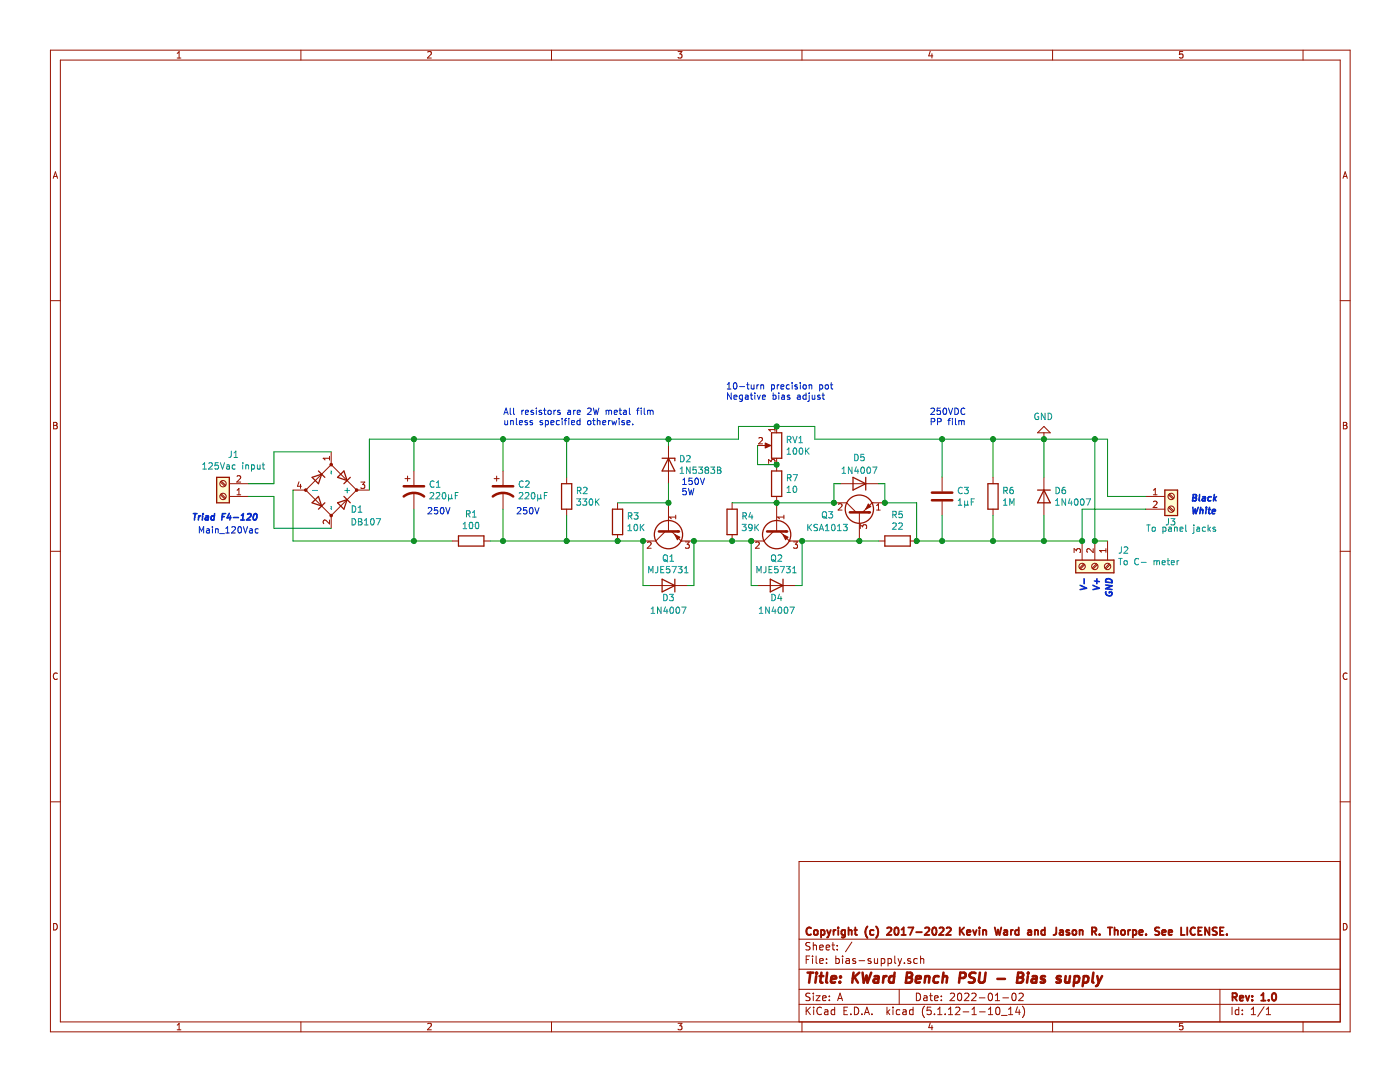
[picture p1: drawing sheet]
EESchema Schematic File Version 4
EELAYER 30 0
EELAYER END
$Descr A 11000 8500
encoding utf-8
Sheet 1 1
Title "KWard Bench PSU - Bias supply"
Date "2022-01-02"
Rev "1.0"
Comp "Copyright (c) 2017-2022 Kevin Ward and Jason R. Thorpe. See LICENSE."
Comment1 ""
Comment2 ""
Comment3 ""
Comment4 ""
$EndDescr
$Comp
L Connector:Screw_Terminal_01x02 J1
U 1 1
P 1750 3900
F 0 "J1" H 1668 3575 50  0000 C CNN
F 1 "125Vac input" H 1668 3666 50  0000 C CNN
F 2 "TerminalBlock:TerminalBlock_bornier-2_P5.08mm" H 1750 3900 50  0001 C CNN
F 3 "~" H 1750 3900 50  0001 C CNN
	1    1750 3900
	-1   0    0    1   
$EndComp
$Comp
L jrt-ICs:DB10x D1
U 1 1
P 2600 3850
F 0 "D1" H 2750 3700 50  0000 L CNN
F 1 "DB107" H 2750 3600 50  0000 L CNN
F 2 "Diode_THT:Diode_Bridge_DIP-4_W7.62mm_P5.08mm" H 2600 3250 50  0001 C CNN
F 3 "https://www.mouser.com/datasheet/2/345/db101s-1012s-17410.pdf" H 2600 3850 50  0001 C CNN
	1    2600 3850
	1    0    0    -1  
$EndComp
Wire Wire Line
	1950 3800 2150 3800
Wire Wire Line
	2150 3800 2150 3550
Wire Wire Line
	2150 3550 2600 3550
Wire Wire Line
	1950 3900 2150 3900
Wire Wire Line
	2150 3900 2150 4150
Wire Wire Line
	2150 4150 2600 4150
$Comp
L Device:CP1 C1
U 1 1
P 3250 3850
F 0 "C1" H 3365 3896 50  0000 L CNN
F 1 "220µF" H 3365 3805 50  0000 L CNN
F 2 "Capacitor_THT:CP_Radial_D18.0mm_P7.50mm" H 3250 3850 50  0001 C CNN
F 3 "https://www.mouser.com/datasheet/2/293/e_ucs-1512762.pdf" H 3250 3850 50  0001 C CNN
F 4 "647-UCS2E221MHD" H 3250 3850 50  0001 C CNN "Mouser"
	1    3250 3850
	1    0    0    -1  
$EndComp
Text Notes 3350 4050 0    50   ~ 0
250V
$Comp
L Device:CP1 C2
U 1 1
P 3950 3850
F 0 "C2" H 4065 3896 50  0000 L CNN
F 1 "220µF" H 4065 3805 50  0000 L CNN
F 2 "Capacitor_THT:CP_Radial_D18.0mm_P7.50mm" H 3950 3850 50  0001 C CNN
F 3 "https://www.mouser.com/datasheet/2/293/e_ucs-1512762.pdf" H 3950 3850 50  0001 C CNN
F 4 "647-UCS2E221MHD" H 3950 3850 50  0001 C CNN "Mouser"
	1    3950 3850
	1    0    0    -1  
$EndComp
$Comp
L Device:R R1
U 1 1
P 3700 4250
F 0 "R1" V 3907 4250 50  0000 C CNN
F 1 "100" V 3816 4250 50  0000 C CNN
F 2 "Resistor_THT:R_Axial_DIN0411_L9.9mm_D3.6mm_P15.24mm_Horizontal" V 3630 4250 50  0001 C CNN
F 3 "~" H 3700 4250 50  0001 C CNN
F 4 "594-5083NW100R0JA100" V 3700 4250 50  0001 C CNN "Mouser"
	1    3700 4250
	0    -1   -1   0   
$EndComp
Wire Wire Line
	2300 3850 2300 4250
Wire Wire Line
	2300 4250 3250 4250
Wire Wire Line
	2900 3850 2900 3450
Wire Wire Line
	2900 3450 3250 3450
Wire Wire Line
	3250 3450 3250 3700
Wire Wire Line
	3250 4000 3250 4250
Text Notes 4050 4050 0    50   ~ 0
250V
Wire Wire Line
	3250 4250 3550 4250
Connection ~ 3250 4250
Wire Wire Line
	3850 4250 3950 4250
Wire Wire Line
	3950 4250 3950 4000
Wire Wire Line
	3250 3450 3950 3450
Wire Wire Line
	3950 3450 3950 3700
Connection ~ 3250 3450
$Comp
L Device:R R2
U 1 1
P 4450 3900
F 0 "R2" H 4520 3946 50  0000 L CNN
F 1 "330K" H 4520 3855 50  0000 L CNN
F 2 "Resistor_THT:R_Axial_DIN0411_L9.9mm_D3.6mm_P15.24mm_Horizontal" V 4380 3900 50  0001 C CNN
F 3 "~" H 4450 3900 50  0001 C CNN
F 4 "594-5083NW330K0J" H 4450 3900 50  0001 C CNN "Mouser"
	1    4450 3900
	1    0    0    -1  
$EndComp
Wire Wire Line
	3950 3450 4450 3450
Wire Wire Line
	4450 3450 4450 3750
Connection ~ 3950 3450
Wire Wire Line
	3950 4250 4450 4250
Wire Wire Line
	4450 4250 4450 4050
Connection ~ 3950 4250
$Comp
L Diode:1N53xxB D2
U 1 1
P 5250 3650
F 0 "D2" V 5204 3730 50  0000 L CNN
F 1 "1N5383B" V 5295 3730 50  0000 L CNN
F 2 "Diode_THT:D_DO-201_P15.24mm_Horizontal" H 5250 3475 50  0001 C CNN
F 3 "https://diotec.com/tl_files/diotec/files/pdf/datasheets/1n5345b.pdf" H 5250 3650 50  0001 C CNN
F 4 "863-1N5383BG" V 5250 3650 50  0001 C CNN "Mouser"
	1    5250 3650
	0    1    1    0   
$EndComp
Text Notes 5350 3900 0    50   ~ 0
150V\n5W
$Comp
L Device:Q_PNP_BCE Q1
U 1 1
P 5250 4150
F 0 "Q1" V 5485 4150 50  0000 C CNN
F 1 "MJE5731" V 5576 4150 50  0000 C CNN
F 2 "Package_TO_SOT_THT:TO-220-3_Vertical" H 5450 4250 50  0001 C CNN
F 3 "~" H 5250 4150 50  0001 C CNN
F 4 "863-MJE5731G" V 5250 4150 50  0001 C CNN "Mouser"
	1    5250 4150
	0    -1   1    0   
$EndComp
$Comp
L Diode:1N4007 D3
U 1 1
P 5250 4600
F 0 "D3" H 5250 4700 50  0000 C CNN
F 1 "1N4007" H 5250 4800 50  0000 C CNN
F 2 "Diode_THT:D_DO-41_SOD81_P10.16mm_Horizontal" H 5250 4425 50  0001 C CNN
F 3 "http://www.vishay.com/docs/88503/1n4001.pdf" H 5250 4600 50  0001 C CNN
	1    5250 4600
	-1   0    0    1   
$EndComp
$Comp
L Device:R R3
U 1 1
P 4850 4100
F 0 "R3" H 4920 4146 50  0000 L CNN
F 1 "10K" H 4920 4055 50  0000 L CNN
F 2 "Resistor_THT:R_Axial_DIN0411_L9.9mm_D3.6mm_P15.24mm_Horizontal" V 4780 4100 50  0001 C CNN
F 3 "~" H 4850 4100 50  0001 C CNN
F 4 "594-5083NW10K00J" H 4850 4100 50  0001 C CNN "Mouser"
	1    4850 4100
	1    0    0    -1  
$EndComp
Wire Wire Line
	5400 4600 5450 4600
Wire Wire Line
	5450 4600 5450 4250
$Comp
L Device:Q_PNP_BCE Q2
U 1 1
P 6100 4150
F 0 "Q2" V 6335 4150 50  0000 C CNN
F 1 "MJE5731" V 6426 4150 50  0000 C CNN
F 2 "Package_TO_SOT_THT:TO-220-3_Vertical" H 6300 4250 50  0001 C CNN
F 3 "~" H 6100 4150 50  0001 C CNN
F 4 "863-MJE5731G" V 6100 4150 50  0001 C CNN "Mouser"
	1    6100 4150
	0    -1   1    0   
$EndComp
$Comp
L Device:R R4
U 1 1
P 5750 4100
F 0 "R4" H 5820 4146 50  0000 L CNN
F 1 "39K" H 5820 4055 50  0000 L CNN
F 2 "Resistor_THT:R_Axial_DIN0411_L9.9mm_D3.6mm_P15.24mm_Horizontal" V 5680 4100 50  0001 C CNN
F 3 "~" H 5750 4100 50  0001 C CNN
F 4 "594-5083NW39K00J" H 5750 4100 50  0001 C CNN "Mouser"
	1    5750 4100
	1    0    0    -1  
$EndComp
$Comp
L Diode:1N4007 D4
U 1 1
P 6100 4600
F 0 "D4" H 6100 4700 50  0000 C CNN
F 1 "1N4007" H 6100 4800 50  0000 C CNN
F 2 "Diode_THT:D_DO-41_SOD81_P10.16mm_Horizontal" H 6100 4425 50  0001 C CNN
F 3 "http://www.vishay.com/docs/88503/1n4001.pdf" H 6100 4600 50  0001 C CNN
	1    6100 4600
	-1   0    0    1   
$EndComp
Wire Wire Line
	5750 4250 5900 4250
Wire Wire Line
	6300 4250 6300 4600
Wire Wire Line
	6300 4600 6250 4600
Wire Wire Line
	5950 4600 5900 4600
Wire Wire Line
	5900 4600 5900 4250
Connection ~ 5900 4250
$Comp
L Device:R_POT RV1
U 1 1
P 6100 3500
F 0 "RV1" H 6030 3546 50  0000 R CNN
F 1 "100K" H 6030 3455 50  0000 R CNN
F 2 "TerminalBlock:TerminalBlock_bornier-3_P5.08mm" H 6100 3500 50  0001 C CNN
F 3 "~" H 6100 3500 50  0001 C CNN
	1    6100 3500
	-1   0    0    -1  
$EndComp
Text Notes 5700 3150 0    50   ~ 0
10-turn precision pot\nNegative bias adjust
Connection ~ 4450 3450
Wire Wire Line
	5050 4250 5050 4600
Wire Wire Line
	5050 4600 5100 4600
Wire Wire Line
	4850 4250 5050 4250
Wire Wire Line
	4450 3450 5250 3450
Connection ~ 5050 4250
Wire Wire Line
	4850 3950 5250 3950
Wire Wire Line
	5750 3950 6100 3950
Wire Wire Line
	5250 3950 5250 3800
Connection ~ 5250 3950
Wire Wire Line
	5250 3500 5250 3450
Connection ~ 6100 3950
Wire Wire Line
	4450 4250 4850 4250
Connection ~ 4450 4250
Connection ~ 4850 4250
Wire Wire Line
	5450 4250 5750 4250
Connection ~ 5450 4250
Connection ~ 5750 4250
$Comp
L Device:Q_PNP_ECB Q3
U 1 1
P 6750 4050
F 0 "Q3" V 6750 4300 50  0000 C CNN
F 1 "KSA1013" V 6650 4300 50  0000 C CNN
F 2 "Package_TO_SOT_THT:TO-92L" H 6950 4150 50  0001 C CNN
F 3 "~" H 6750 4050 50  0001 C CNN
F 4 "512-KSA1013YBU" V 6750 4050 50  0001 C CNN "Mouser"
	1    6750 4050
	0    -1   -1   0   
$EndComp
$Comp
L Diode:1N4007 D5
U 1 1
P 6750 3800
F 0 "D5" H 6750 3600 50  0000 C CNN
F 1 "1N4007" H 6750 3700 50  0000 C CNN
F 2 "Diode_THT:D_DO-41_SOD81_P10.16mm_Horizontal" H 6750 3625 50  0001 C CNN
F 3 "http://www.vishay.com/docs/88503/1n4001.pdf" H 6750 3800 50  0001 C CNN
	1    6750 3800
	-1   0    0    1   
$EndComp
$Comp
L Device:R R5
U 1 1
P 7050 4250
F 0 "R5" V 6843 4250 50  0000 C CNN
F 1 "22" V 6934 4250 50  0000 C CNN
F 2 "Resistor_THT:R_Axial_DIN0411_L9.9mm_D3.6mm_P15.24mm_Horizontal" V 6980 4250 50  0001 C CNN
F 3 "~" H 7050 4250 50  0001 C CNN
F 4 "594-5083NW22R00J" V 7050 4250 50  0001 C CNN "Mouser"
	1    7050 4250
	0    1    1    0   
$EndComp
Wire Wire Line
	6600 3800 6550 3800
Wire Wire Line
	6550 3800 6550 3950
Wire Wire Line
	6300 4250 6750 4250
Connection ~ 6300 4250
Wire Wire Line
	6100 3950 6550 3950
Connection ~ 6550 3950
Wire Wire Line
	6900 4250 6750 4250
Connection ~ 6750 4250
$Comp
L Device:C C3
U 1 1
P 7400 3900
F 0 "C3" H 7515 3946 50  0000 L CNN
F 1 "1µF" H 7515 3855 50  0000 L CNN
F 2 "Capacitor_THT:C_Rect_L18.0mm_W11.0mm_P15.00mm_FKS3_FKP3" H 7438 3750 50  0001 C CNN
F 3 "https://product.tdk.com/system/files/dam/doc/product/capacitor/film/mkp_mfp/data_sheet/20/20/db/fc_2009/mkp_b32671l_672l.pdf" H 7400 3900 50  0001 C CNN
F 4 "871-B32672L2105J000" H 7400 3900 50  0001 C CNN "Mouser"
	1    7400 3900
	1    0    0    -1  
$EndComp
Wire Wire Line
	7400 4250 7200 4250
Wire Wire Line
	7400 3450 7400 3750
Wire Wire Line
	7400 4250 7400 4050
Text Notes 7300 3350 0    50   ~ 0
250VDC\nPP film
Wire Wire Line
	6900 3800 6950 3800
Wire Wire Line
	6950 3800 6950 3950
Wire Wire Line
	6950 3950 7200 3950
Wire Wire Line
	7200 3950 7200 4250
Connection ~ 6950 3950
Connection ~ 7200 4250
$Comp
L Device:R R6
U 1 1
P 7800 3900
F 0 "R6" H 7870 3946 50  0000 L CNN
F 1 "1M" H 7870 3855 50  0000 L CNN
F 2 "Resistor_THT:R_Axial_DIN0411_L9.9mm_D3.6mm_P15.24mm_Horizontal" V 7730 3900 50  0001 C CNN
F 3 "~" H 7800 3900 50  0001 C CNN
F 4 "594-5083NW1M000F" H 7800 3900 50  0001 C CNN "Mouser"
	1    7800 3900
	1    0    0    -1  
$EndComp
Wire Wire Line
	7400 3450 7800 3450
Wire Wire Line
	7800 3450 7800 3750
Wire Wire Line
	7400 4250 7800 4250
Wire Wire Line
	7800 4250 7800 4050
Connection ~ 7400 4250
$Comp
L Diode:1N4007 D6
U 1 1
P 8200 3900
F 0 "D6" V 8154 3980 50  0000 L CNN
F 1 "1N4007" V 8245 3980 50  0000 L CNN
F 2 "Diode_THT:D_DO-41_SOD81_P10.16mm_Horizontal" H 8200 3725 50  0001 C CNN
F 3 "http://www.vishay.com/docs/88503/1n4001.pdf" H 8200 3900 50  0001 C CNN
F 4 "621-1N4007G-T" V 8200 3900 50  0001 C CNN "Mouser"
	1    8200 3900
	0    1    1    0   
$EndComp
Wire Wire Line
	7800 3450 8200 3450
Wire Wire Line
	8200 3450 8200 3750
Connection ~ 7800 3450
Wire Wire Line
	7800 4250 8200 4250
Wire Wire Line
	8200 4250 8200 4050
Connection ~ 7800 4250
$Comp
L power:GND #PWR0101
U 1 1
P 8200 3450
F 0 "#PWR0101" H 8200 3200 50  0001 C CNN
F 1 "GND" H 8205 3277 50  0000 C CNN
F 2 "" H 8200 3450 50  0001 C CNN
F 3 "" H 8200 3450 50  0001 C CNN
	1    8200 3450
	-1   0    0    1   
$EndComp
Connection ~ 8200 3450
Wire Wire Line
	8500 4250 8200 4250
Connection ~ 8200 4250
Wire Wire Line
	8600 4250 8600 3450
Wire Wire Line
	8600 3450 8200 3450
Wire Wire Line
	8600 3450 8700 3450
Wire Wire Line
	8700 3450 8700 3900
Wire Wire Line
	8700 3900 9000 3900
Connection ~ 8600 3450
Wire Wire Line
	8500 4250 8500 4000
Wire Wire Line
	8500 4000 9000 4000
Connection ~ 8500 4250
Text Notes 9350 4050 0    50   Italic 10
White
Text Notes 9350 3950 0    50   Italic 10
Black
Text Notes 3950 3350 0    50   ~ 0
All resistors are 2W metal film\nunless specified otherwise.
Text Notes 1500 4100 0    50   Italic 10
Triad F4-120
$Comp
L Connector:Screw_Terminal_01x02 J3
U 1 1
P 9200 3900
F 0 "J3" H 9150 3700 50  0000 L CNN
F 1 "To panel jacks" H 9000 3650 50  0000 L CNN
F 2 "TerminalBlock:TerminalBlock_bornier-2_P5.08mm" H 9200 3900 50  0001 C CNN
F 3 "~" H 9200 3900 50  0001 C CNN
	1    9200 3900
	1    0    0    -1  
$EndComp
$Comp
L Device:R R7
U 1 1
P 6100 3800
F 0 "R7" H 6170 3846 50  0000 L CNN
F 1 "10" H 6170 3755 50  0000 L CNN
F 2 "Resistor_THT:R_Axial_DIN0309_L9.0mm_D3.2mm_P2.54mm_Vertical" V 6030 3800 50  0001 C CNN
F 3 "~" H 6100 3800 50  0001 C CNN
F 4 "594-5083NW10R00J" H 6100 3800 50  0001 C CNN "Mouser"
	1    6100 3800
	1    0    0    -1  
$EndComp
Wire Wire Line
	5950 3500 5950 3650
Wire Wire Line
	5950 3650 6100 3650
Connection ~ 6100 3650
Wire Wire Line
	5250 3450 5800 3450
Wire Wire Line
	5800 3450 5800 3350
Wire Wire Line
	5800 3350 6100 3350
Connection ~ 5250 3450
Wire Wire Line
	6100 3350 6400 3350
Wire Wire Line
	6400 3350 6400 3450
Wire Wire Line
	6400 3450 7400 3450
Connection ~ 6100 3350
Connection ~ 7400 3450
$Comp
L Connector:Screw_Terminal_01x03 J2
U 1 1
P 8600 4450
F 0 "J2" V 8472 4630 50  0000 L CNN
F 1 "To C- meter" V 8563 4630 50  0000 L CNN
F 2 "TerminalBlock:TerminalBlock_bornier-3_P5.08mm" H 8600 4450 50  0001 C CNN
F 3 "~" H 8600 4450 50  0001 C CNN
	1    8600 4450
	0    1    1    0   
$EndComp
Wire Wire Line
	8700 4250 8600 4250
Connection ~ 8600 4250
Text Notes 1550 4200 0    50   ~ 0
Main_120Vac
Text Notes 8550 4650 1    50   Italic 10
V-
Text Notes 8650 4650 1    50   Italic 10
V+
Text Notes 8750 4700 1    50   Italic 10
GND
$EndSCHEMATC
